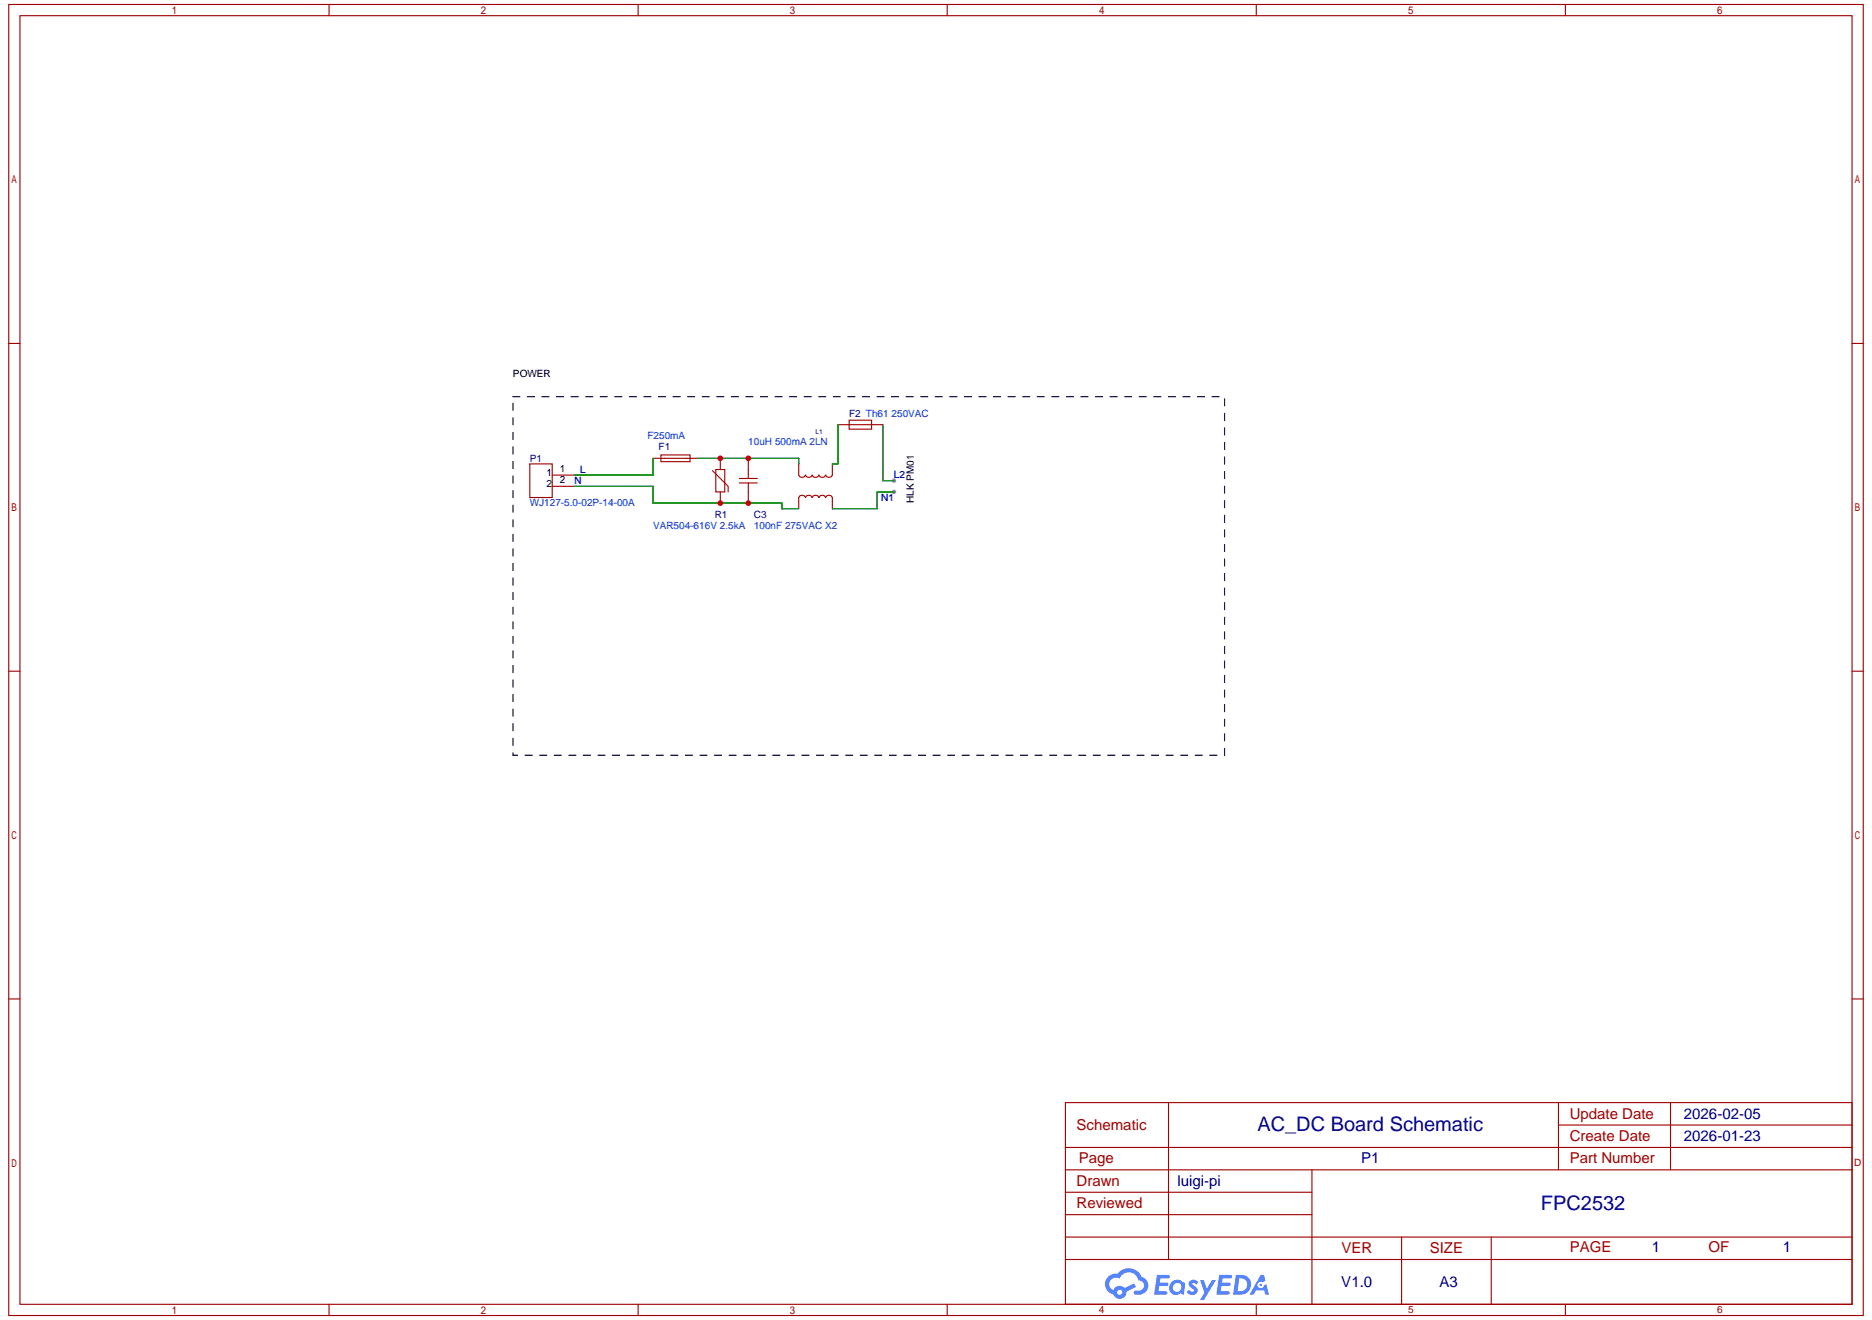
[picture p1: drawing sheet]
<svg xmlns="http://www.w3.org/2000/svg" width="297mm" height="210mm" viewBox="0 0 297 210" stroke-linecap="round" stroke-linejoin="round" font-family="sans-serif">
<g fill="#999">
<circle cx="141.9" cy="78.1" r=".36"/>
<circle cx="141.9" cy="76.3" r=".36"/>
</g>
<g fill="none" stroke="#a10000" stroke-width=".18">
<path d="M1.4 .7h294.4v208.1h-294.4zM3.2 2.5h290.8v204.6h-290.8zM52.2 .7v1.8M101.3 .7v1.8M150.4 .7v1.8M199.4 .7v1.8M248.5 .7v1.8M1.4 54.5h1.8M294 54.5h1.8M1.4 106.6h1.8M294 106.6h1.8M1.4 158.6h1.8"/>
<path d="M294 158.6h1.8M169.1 175h124.9v32.1h-124.9zM185.5 175v24.9M247.4 175v10.7M247.4 178.6h46.6M265.2 175v10.7M169.1 189.3h39.2M169.1 199.9h124.9M169.1 185.7h124.9M169.1 196.4h124.9M169.1 192.8h39.2M169.1 182.2h124.9"/>
<path d="M208.3 185.7v21.4M222.5 196.4v10.7M236.7 196.4v10.7M52.2 207.1v1.7M101.3 207.1v1.7M150.4 207.1v1.7M199.4 207.1v1.7M248.5 207.1v1.7"/>
</g>
<g fill="#5487ff">
<path d="M188.9 203.3l.6-.2 .4 .1 .3 .3-.3 .5a.36 .36 0 0 0-.2-.3 .36 .36 0 0 0-.4 .1v.1a1.53 1.53 0 0 1 .8 1.1 1 1 0 0 1-1.7 .2l.4-.5 .5 .4 .2-.2v-.2a1.08 1.08 0 0 1-.7-1.2z"/>
<path d="M190.5 203.2h.6l.5 1.4 .8-1.4h.6l-1.9 3.2h-.6l.7-1.2z"/>
<path d="M183.7 202.4h.8a1.18 1.18 0 0 1 1.2 .1 .28 .28 0 0 1-.3 .4h-1.2l-.1 .7h1.2l.2 .3a.35 .35 0 0 1-.5 .3l-1-.1-.1 .9h1a.32 .32 0 0 1 .3 0 .32 .32 0 0 1 .1 .4l-.2 .1h-1.9z"/>
<path d="M193.5 202.4h.9a1.19 1.19 0 0 1 1.2 .1 .28 .28 0 0 1-.3 .4h-1.2l-.1 .7h1.1l.3 .3a.35 .35 0 0 1-.5 .2h-1l-.1 .9h1a.32 .32 0 0 1 .3 0 .32 .32 0 0 1 .1 .4l-.3 .1h-1.8z"/>
<path d="M200.1 202.4h.5l.3 .9-.5 .3a.53 .53 0 0 0-.7 .2 .53 .53 0 0 0 .3 .7 .53 .53 0 0 0 .7-.5l.3-.1 .5 1.6h-.6l-.2-.6h-1.3l-.4 .6h-.6z"/>
<path d="M196.2 202.4l-.4 3.1h1a1.59 1.59 0 0 0 1.8-1.6 1.59 1.59 0 0 0-1.9-1.5zM196.7 202.9a1.05 1.05 0 0 1 1.3 1.1 1.05 1.05 0 0 1-1.3 1h-.2z"/>
<path d="M185.9 203.6a1.11 1.11 0 0 0-.1 1.6 1.11 1.11 0 0 0 1.6 .1l.5 .2 .3-1.7-.1-.2h-.4a1.12 1.12 0 0 0-1.8 0zM186.4 203.9a.69 .69 0 0 1 1.1 .2 .69 .69 0 0 1-.5 1 .66 .66 0 0 1-.8-.4 .66 .66 0 0 1 .2-.8z"/>
<path d="M175.9 202.7a1.66 1.66 0 0 0 .8 2.8 1.08 1.08 0 0 0 1.3 .7 1.08 1.08 0 0 0 .8-1.1l1.5-.8-.3-.6-1.4 .8a1.1 1.1 0 0 0-1.9 .3 1.05 1.05 0 0 1-.5-1.5 1.05 1.05 0 0 1 1.5-.3 1.56 1.56 0 0 1 1.7-1 1.56 1.56 0 0 1 1.3 1.3 .81 .81 0 0 1 .9 .7 .81 .81 0 0 1-.7 .9h-.5a.33 .33 0 0 0-.4 .3 .33 .33 0 0 0 .3 .3 1.5 1.5 0 0 0 1.9-.9 1.5 1.5 0 0 0-1-1.9 2.23 2.23 0 0 0-3.8-.5h-.2a1.78 1.78 0 0 0-1.3 .5zM177.3 205.2a.45 .45 0 0 1 .9 0 .45 .45 0 0 1-.9 0z"/>
<circle cx="200.1" cy="204" r=".2"/>
</g>
<path d="M81.4 63h113v56.9h-113z" fill="none" stroke="#000" stroke-width=".18" stroke-dasharray="1.1 1.2"/>
<g fill="none" stroke="#a10000" stroke-width=".18">
<path d="M84.1 73.6h3.6v5.4h-3.6zM87.7 75.4h3.5M87.7 77.2h3.5M103.7 72.8h7.1M104.9 72.2h4.6v1.1h-4.6zM113.1 74.7l2.5 2.5v.9M113.6 74.5h1.5v3.6h-1.5zM114.3 72.8v1.7M114.3 78.1v1.8M117.4 76.7h2.8M117.4 76h2.8M118.8 72.8v3.2"/>
<path d="M118.8 76.7v3.2M126.8 73.6v1.8a.58 .58 0 0 0 .5 .4 .58 .58 0 0 0 .6-.4 .58 .58 0 0 0 .5 .4 .58 .58 0 0 0 .5-.4 .58 .58 0 0 0 .6 .4 .58 .58 0 0 0 .5-.4 .58 .58 0 0 0 .5 .4 .58 .58 0 0 0 .6-.4 .58 .58 0 0 0 .5 .4 .58 .58 0 0 0 .5-.4v-1.8M133 67.4h7.1M134.8 66.7h3.6v1.4h-3.6zM126.8 80.8v-1.8a.58 .58 0 0 1 .5-.4 .58 .58 0 0 1 .6 .4 .58 .58 0 0 1 .5-.4 .58 .58 0 0 1 .5 .4 .58 .58 0 0 1 .6-.4 .58 .58 0 0 1 .5 .4 .58 .58 0 0 1 .5-.4 .58 .58 0 0 1 .6 .4 .58 .58 0 0 1 .5-.4 .58 .58 0 0 1 .5 .4v1.8"/>
</g>
<path d="M91.2 77.2h12.5v2.7h20.4v.9h2.7M103.7 72.8v2.6h-12.5M110.8 72.8h16v.8M133 67.4v6.2h-.9M140.1 67.4v8.9h1.8M141.9 78.1h-2.6v2.7h-7.2" fill="none" stroke="#008700" stroke-width=".18"/>
<g fill="#c00">
<circle cx="118.8" cy="72.8" r=".44"/>
<circle cx="114.3" cy="72.8" r=".44"/>
<circle cx="114.3" cy="79.9" r=".44"/>
<circle cx="118.8" cy="79.9" r=".44"/>
</g>
<g font-size="3.2" fill="#000080">
<text x="199.6" y="179.6">AC_DC Board Schematic</text>
<text x="244.6" y="192.1">FPC2532</text>
</g>
<g font-size="2.4" fill="#a00000">
<text x="170.9" y="179.4">Schematic</text>
<text x="249.2" y="177.6">Update Date</text>
<text x="171.3" y="184.7">Page</text>
<text x="249.2" y="181.1">Create Date</text>
<text x="249.2" y="184.7">Part Number</text>
<text x="170.9" y="191.8">Reviewed</text>
<text x="170.9" y="188.3">Drawn</text>
<text x="212.9" y="198.9">VER</text>
<text x="227" y="198.9">SIZE</text>
<text x="249.2" y="198.8">PAGE</text>
<text x="271.2" y="198.8">OF</text>
</g>
<g font-size="2.4" fill="#000080">
<text x="267.3" y="177.6">2026-02-05</text>
<text x="216.1" y="184.7">P1</text>
<text x="267.3" y="181.1">2026-01-23</text>
<text x="186.9" y="188.3">luigi-pi</text>
<text x="262.2" y="198.8">1</text>
<text x="283" y="198.8">1</text>
<text x="212.9" y="204.3">V1.0</text>
<text x="228.5" y="204.3">A3</text>
</g>
<g font-size="1.6">
<text x="81.4" y="59.9">POWER</text>
<text x="86.8" y="75.6">1</text>
<text x="86.8" y="77.4">2</text>
<text x="88.9" y="74.9">1</text>
<text x="88.9" y="76.6">2</text>
<text x="145.1" y="79.9" transform="rotate(-90 145.1 79.9)">HLK PM01</text>
</g>
<g font-size="1.6" fill="#00f">
<text x="102.8" y="69.7">F250mA</text>
<text x="118.8" y="70.6">10uH 500mA 2LN</text>
<text x="91.2" y="76.8">N</text>
<text x="92.1" y="75">L</text>
<text x="141.9" y="75.9">L2</text>
<text x="84.1" y="80.4">WJ127-5.0-02P-14-00A</text>
<text x="103.7" y="83.9">VAR504-616V 2.5kA</text>
<text x="119.7" y="83.9">100nF 275VAC X2</text>
<text x="139.9" y="79.5">N1</text>
</g>
<g font-size="1.6" fill="#000080">
<text x="104.6" y="71.5">F1</text>
<text x="134.8" y="66.1">F2 Th61 250VAC</text>
<text x="84.1" y="73.3">P1</text>
<text x="113.5" y="82.2">R1</text>
<text x="119.7" y="82.2">C3</text>
</g>
<g font-size="1.6" fill="#a00000">
<text x="294.3" y="185.1">D</text>
<text x="174.5" y="208.5">4</text>
<text x="223.5" y="208.5">5</text>
<text x="272.6" y="208.5">6</text>
</g>
<text font-size="1.1" fill="#000080" x="129.5" y="68.9">L1</text>
</svg>
